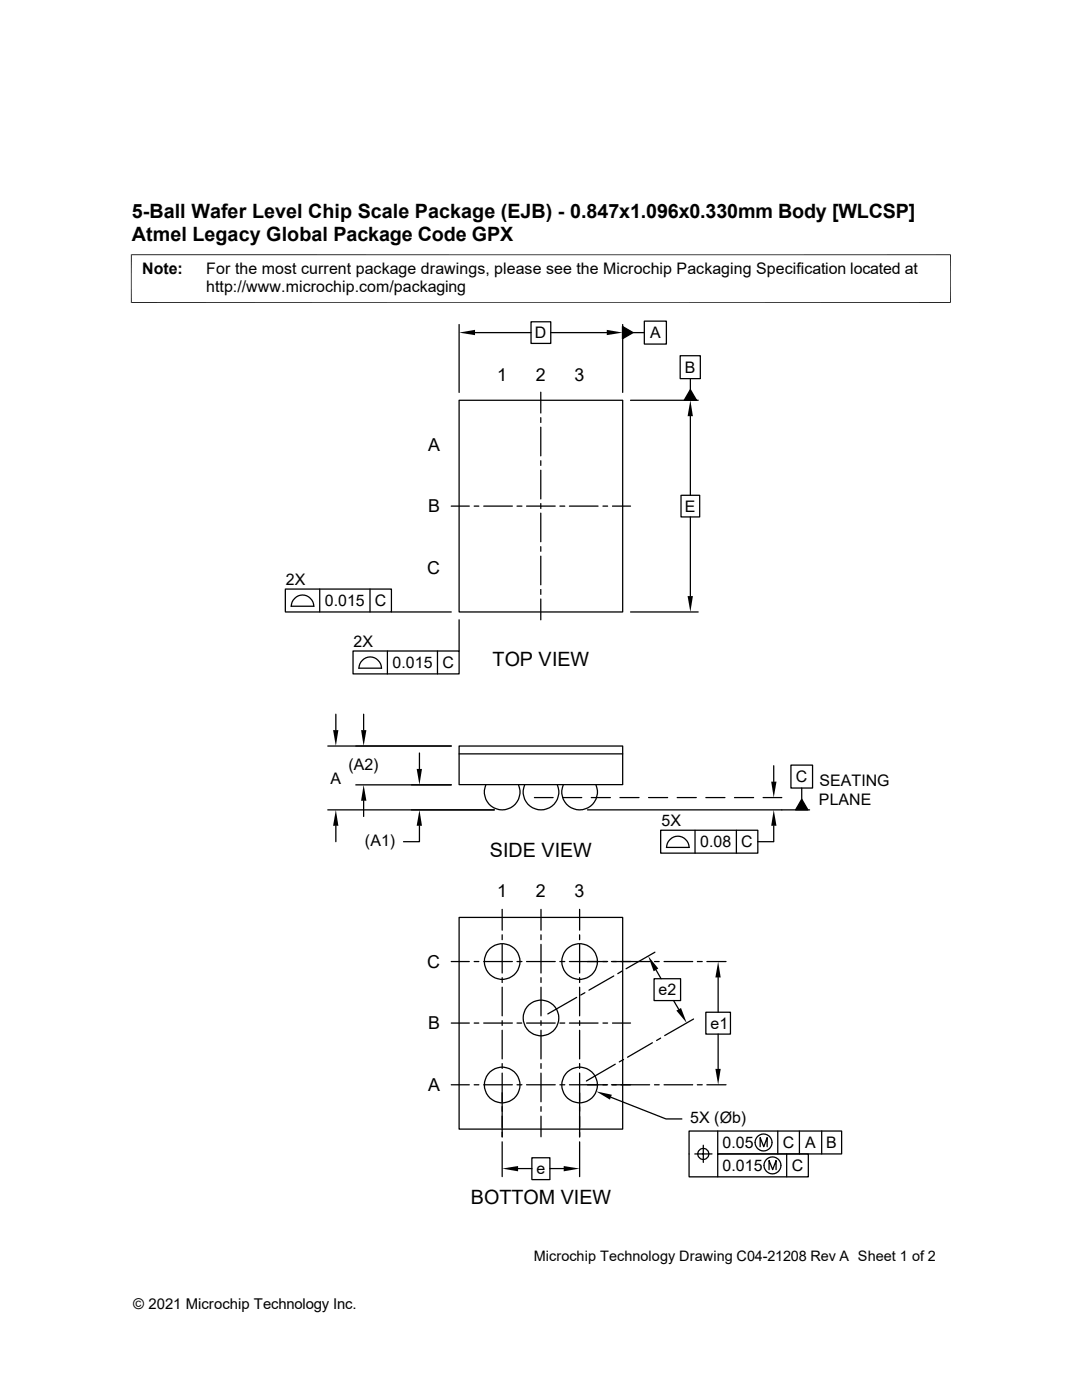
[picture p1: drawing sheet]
<svg xmlns="http://www.w3.org/2000/svg" width="216mm" height="279mm" viewBox="0 0 216 279" stroke-linecap="round" stroke-linejoin="round" font-family="sans-serif">
<g fill="none" stroke="#000" stroke-width=".25">
<path d="M91.6 79.9h32.6v42.2h-32.6zM91.6 64.8v13.5M94.8 66.4h11.2M106 64.2h3.9v4.3h-3.9zM107.9 78.3v4.1M109.9 66.4h11.2M124.2 65.2l2.1 1.2-2.1 1.2zM124.2 64.8v13.5M125.8 79.9h13.5M126.3 66.4h2.3M128.6 64.1h4.4v4.6h-4.4zM135.7 71h4v4.6h-4z"/>
<path d="M137.8 77.8l1.2 2.1h-2.5zM137.8 75.6v2.2M107.9 83.4v.9M107.9 85.3v5.7M107.9 91.9v1M107.9 93.9v5.7M135.9 98.8h3.7v4.4h-3.7zM137.8 83.1v15.7M56.9 117.6h21.2v4.5h-21.2zM63.8 117.6v4.5M73.8 117.6v4.5M90 101h3.6"/>
<path d="M94.6 101h.9M96.5 101h5.7M103.2 101h.9M105.1 101h5.7M107.9 100.5v1M107.9 102.4v5.7M107.9 109.1v.9M107.9 111v5.7M107.9 117.6v1M107.9 119.5v4.2M111.7 101h1M113.6 101h5.7"/>
<path d="M120.3 101h.9M122.2 101h3.6M137.8 103.2v15.8M58.1 121h4.6M58.1 121a2.24 2.24 0 0 1 2.3-2.3 2.24 2.24 0 0 1 2.2 2.3M70.4 129.9h21.2v4.6h-21.2zM71.6 133.4h4.6M71.6 133.4a2.24 2.24 0 0 1 2.3-2.3 2.24 2.24 0 0 1 2.2 2.3M77.3 129.9v4.6M78.1 122.1h11.9M87.3 129.9v4.6M91.6 123.7v6.2"/>
<path d="M125.8 122.1h13.5M65.4 148.9h24.6M67 142.5v3.2M71 156.6h19M72.6 142.5v3.2M72.6 159.8v3.1M83.7 150.3v3.2M91.6 148.9h32.6v7.7h-32.6zM91.6 150.5h32.6M96.9 156.6a3.6 3.6 0 0 0 3.3 5 3.6 3.6 0 0 0 3.3-5M104.7 156.6a3.6 3.6 0 0 0 3.2 5 3.6 3.6 0 0 0 3.3-5M106.6 159.2h3.8"/>
<path d="M112.3 159.2h3.8M112.4 156.6a3.6 3.6 0 0 0 3.3 5 3.6 3.6 0 0 0 3.2-5M118 159.2h3.8M123.7 159.2h3.8M129.4 159.2h3.8M135.1 159.2h3.8M140.8 159.2h3.9M146.6 159.2h3.8M152.3 159.2h3.7M154.4 152.8v3.2M157.8 152.7h4.3v4.6h-4.3zM160 159.5l1.2 2.1h-2.5z"/>
<path d="M160 157.3v2.2M65.4 161.6h33.2M67 164.8v3.2M83.7 164.8v3.2h-3.2M117.2 161.6h44.3M131.8 165.7h19.4v4.6h-19.4zM137.5 169.1a2.24 2.24 0 0 0-2.2-2.2 2.24 2.24 0 0 0-2.3 2.2h4.5M138.7 165.7v4.6M146.9 165.7v4.6M154.4 164.8v3.2h-3.2M90 191.9h3.6M91.6 183.1h32.6v42.2h-32.6z"/>
<path d="M94.6 191.9h.9M96.5 191.9h5.7M100.2 181.5v4.1M100.2 186.6v.9M100.2 188.5v5.7M100.2 195.1v1M100.2 197v5.7M103.2 191.9h.9M105.1 191.9h5.7M107.9 181.5v4.1M107.9 186.6v.9M107.9 188.5v5.7"/>
<path d="M107.9 195.1v1M107.9 197v5.7M111.7 191.9h1M113.6 191.9h7.6M115.1 199.1l-5.8 3.3M115.7 181.5v4.1M115.7 186.6v.9M115.7 188.5v5.7M115.7 195.1v1M115.7 197v5.7M116.7 198.1l-.8 .5M122 191.9h7.6"/>
<path d="M122.5 194.8l-5 2.8M124.1 193.8l-.8 .5M130.5 195.3h5.3v4.4h-5.3zM130.6 191.9h.9M130.7 190l-5.8 3.3M130.9 193.5l1 1.8M132.5 191.9h5.7M134.4 199.7l1 1.7M139.1 191.9h1M141.1 191.9h3.8M143.3 195.1v6.9M90 204.2h3.6"/>
<path d="M90 216.5h3.6M94.6 204.2h.9M94.6 216.5h.9M96.5 204.2h5.7M96.5 216.5h5.7M100.2 203.7v.9M100.2 205.6v5.7M100.2 212.3v.9M100.2 214.2v12.7M103.2 204.2h.9M103.2 216.5h.9M105.1 204.2h5.7"/>
<path d="M105.1 216.5h5.7M107.9 203.7v.9M107.9 205.6v5.7M107.9 212.3v.9M107.9 214.2v5.7M111.7 204.2h1M111.7 216.5h1M113.6 204.2h5.7M113.6 216.5h7.6M115.7 203.7v.9M115.7 205.6v5.7M115.7 212.3v.9"/>
<path d="M115.7 214.2v12.7M120.3 204.2h.9M121.9 219l11 4.3h3.2M122 216.5h7.6M122.2 204.2h3.6M122.8 212.4l-5.8 3.3M124.4 211.5l-.8 .4M130.2 208.1l-5 2.9M130.6 216.5h.9M131.8 207.2l-.8 .4M132.5 216.5h5.7M138.4 203.4l-5.8 3.3"/>
<path d="M139.1 216.5h1M140.8 202h5v4.4h-5zM141.1 216.5h3.8M143.3 206.4v6.9M100.2 227.9v6.9M103.4 233.2h2.7M106.1 231.1h3.6v4.3h-3.6zM107.9 220.9v.9M107.9 222.8v4.1M109.7 233.2h2.8M115.7 227.9v6.9M138.6 230.3h3.5"/>
<path d="M140.3 228.6v3.4M143.2 225.7v4.6h18.1v4.6h-23.8v-9.2h30.4v4.6h-24.7v4.6M151.7 228.9v-1.9l.7 1.9 .7-1.9v1.9M153.5 233.4v-1.8l.7 1.8 .7-1.8v1.8M155.2 225.7v4.6M157 230.3v4.6M159.5 225.7v4.6M164 225.7v4.6"/>
<circle cx="100.2" cy="191.9" r="3.6"/>
<circle cx="115.7" cy="191.9" r="3.6"/>
<circle cx="100.2" cy="216.5" r="3.6"/>
<circle cx="108" cy="203.1" r="3.6"/>
<circle cx="115.7" cy="216.5" r="3.6"/>
<circle cx="140.3" cy="230.3" r="1.11"/>
<circle cx="152.4" cy="228" r="1.69"/>
<circle cx="154.1" cy="232.6" r="1.69"/>
</g>
<g fill="#000">
<path d="M91.6 66.4l3.2-.6v1.1zM121.1 65.8l3.1 .6-3.1 .5zM124.2 65.2l2.1 1.2-2.1 1.2zM137.8 77.8l1.2 2.1h-2.5zM137.8 79.9l.5 3.2h-1.1zM137.2 119h1.1l-.5 3.1zM66.5 145.7h1l-.5 3.2zM72.6 156.6l.5 3.2h-1zM72.1 145.7h1l-.5 3.2zM83.1 153.5h1.1l-.5 3.1zM153.9 156h1l-.5 3.2zM67 161.6l.5 3.2h-1z"/>
<path d="M83.7 161.6l.5 3.2h-1.1zM154.4 161.6l.5 3.2h-1zM160 159.5l1.2 2.1h-2.5zM129.3 190.8l2.1 2.5-1 .5zM143.3 191.9l.5 3.2h-1.1zM119 217.8l3.1 .7-.4 1zM135 201.7l.9-.5 1.1 3zM142.7 213.3h1.1l-.5 3.2zM100.2 233.2l3.2-.5v1.1zM112.5 232.7l3.2 .5-3.2 .6z"/>
</g>
<path d="M26.1 50.8h163.6M26.2 50.8v9.7M189.7 50.8v9.7M26.1 60.4h163.6" fill="none" stroke="#000" stroke-width=".2"/>
<g font-size="3.9">
<text x="26.3" y="43.5">5-Ball Wafer Level Chip Scale Package (EJB) - 0.847x1.096x0.330mm Body [WLCSP]</text>
<text x="26.3" y="48">Atmel Legacy Global Package Code GPX</text>
<text x="98.3" y="133">TOP VIEW</text>
<text x="97.7" y="171">SIDE VIEW</text>
<text x="93.9" y="240.2">BOTTOM VIEW</text>
</g>
<g font-size="3.6">
<text x="99.2" y="75.9">1</text>
<text x="106.9" y="75.9">2</text>
<text x="114.6" y="75.9">3</text>
<text x="85.4" y="90">A</text>
<text x="85.4" y="102.3">B</text>
<text x="85.2" y="114.6">C</text>
<text x="99.2" y="179.1">1</text>
<text x="106.9" y="179.1">2</text>
<text x="114.6" y="179.1">3</text>
<text x="85.2" y="193.2">C</text>
<text x="85.4" y="205.4">B</text>
<text x="85.4" y="217.8">A</text>
</g>
<g font-size="3.2">
<text x="28.4" y="54.6">Note:</text>
<text x="41.1" y="54.6">For the most current package drawings, please see the Microchip Packaging Specification located at</text>
<text x="41.1" y="58.3">http://www.microchip.com/packaging</text>
<text x="106.7" y="67.5">D</text>
<text x="129.7" y="67.5">A</text>
<text x="136.7" y="74.4">B</text>
<text x="136.7" y="102.2">E</text>
<text x="57.1" y="116.8">2X</text>
<text x="64.8" y="120.9">0.015</text>
<text x="74.8" y="121">C</text>
<text x="70.6" y="129.1">2X</text>
<text x="78.3" y="133.3">0.015</text>
<text x="88.3" y="133.4">C</text>
<text x="69.5" y="153.6">(A2)</text>
<text x="66" y="156.4">A</text>
<text x="158.8" y="156.1">C</text>
<text x="163.4" y="160.7">PLANE</text>
<text x="163.5" y="156.9">SEATING</text>
<text x="132" y="164.9">5X</text>
<text x="72.8" y="168.8">(A1)</text>
<text x="139.7" y="169.1">0.08</text>
<text x="147.9" y="169.1">C</text>
<text x="131.4" y="198.6">e2</text>
<text x="141.8" y="205.3">e1</text>
<text x="137.7" y="224.1">5X (Øb)</text>
<text x="144.2" y="229.2">0.05</text>
<text x="144.2" y="233.7">0.015</text>
<text x="156.2" y="229.2">C</text>
<text x="158" y="233.7">C</text>
<text x="160.7" y="229.2">A</text>
<text x="164.8" y="229.2">B</text>
<text x="107.1" y="234.4">e</text>
</g>
<text font-size="3" x="26.6" y="261.3">© 2021 Microchip Technology Inc.</text>
<text font-size="2.9" x="106.5" y="251.6">Microchip Technology Drawing C04-21208 Rev A Sheet 1 of 2</text>
</svg>
